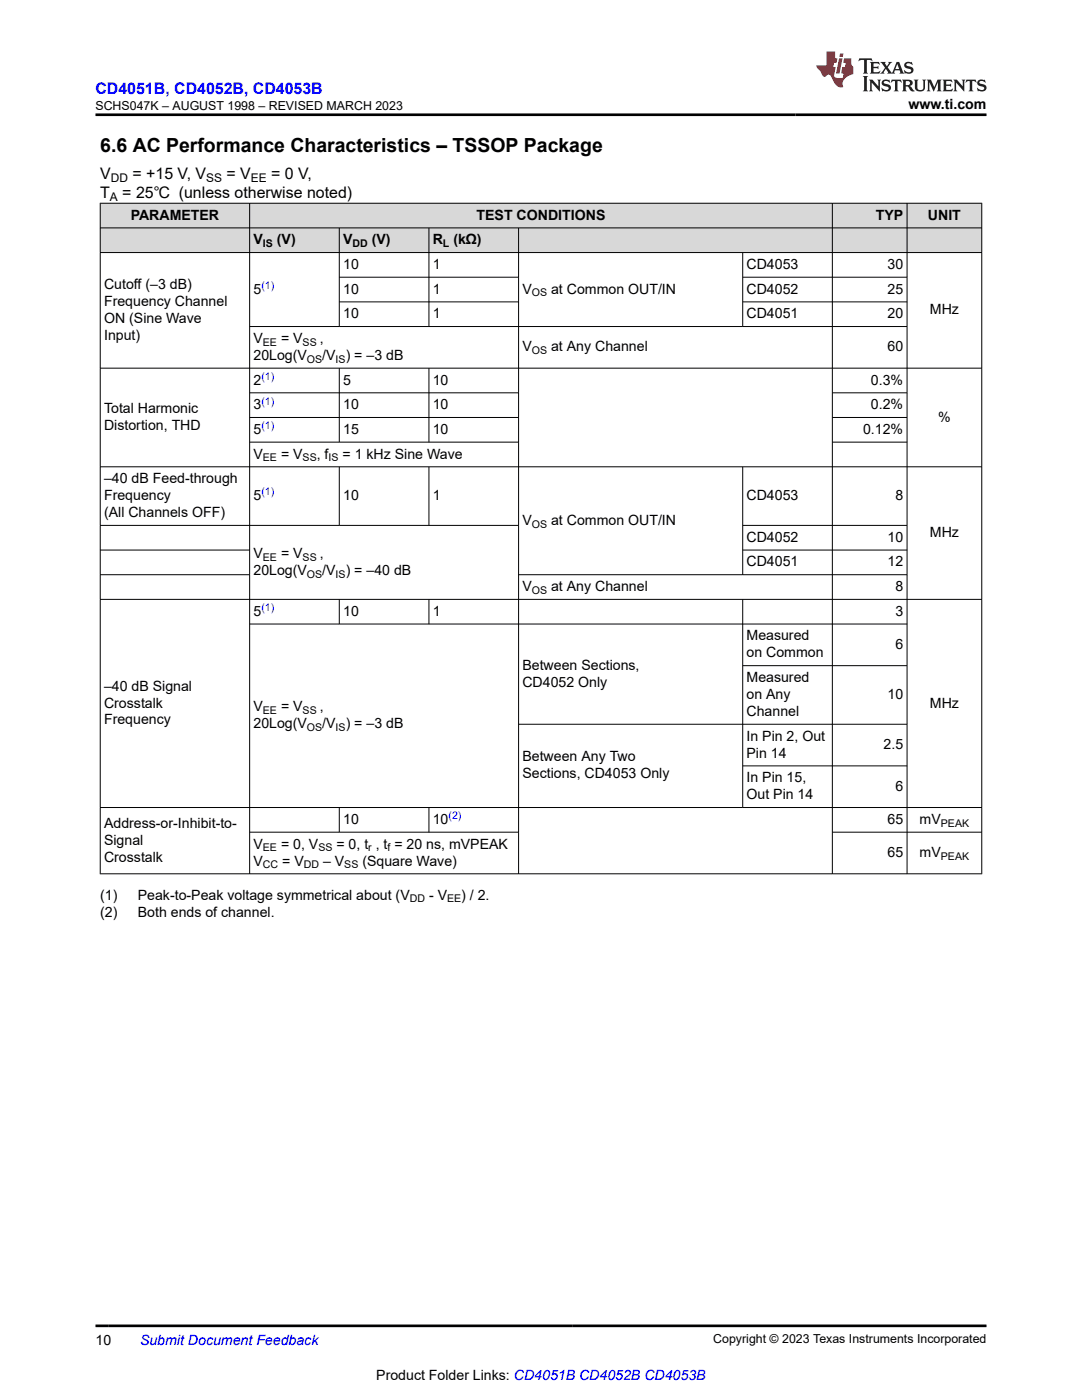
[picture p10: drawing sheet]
<svg xmlns="http://www.w3.org/2000/svg" width="216mm" height="279mm" viewBox="0 0 216 279" stroke-linecap="round" stroke-linejoin="round" font-family="sans-serif">
<g fill="#d8d8d8">
<path d="M20 40.6h175.9v4.9h-175.9z" fill-rule="evenodd"/>
<path d="M20 45.5h175.9v4.9h-175.9z" fill-rule="evenodd"/>
<path d="M20.1 40.6h29.7v4.8h-29.7z" fill-rule="evenodd"/>
<path d="M49.9 40.6h116.1v4.8h-116.1z" fill-rule="evenodd"/>
<path d="M166.1 40.6h14.8v4.8h-14.8z" fill-rule="evenodd"/>
<path d="M181.1 40.6h14.7v4.8h-14.7z" fill-rule="evenodd"/>
<path d="M20.1 45.5h29.7v4.8h-29.7z" fill-rule="evenodd"/>
<path d="M49.9 45.5h17.7v4.8h-17.7z" fill-rule="evenodd"/>
<path d="M67.8 45.5h17.7v4.8h-17.7z" fill-rule="evenodd"/>
<path d="M85.7 45.5h17.7v4.8h-17.7z" fill-rule="evenodd"/>
<path d="M103.5 45.5h62.5v4.8h-62.5z" fill-rule="evenodd"/>
<path d="M166.1 45.5h14.8v4.8h-14.8z" fill-rule="evenodd"/>
<path d="M181.1 45.5h14.7v4.8h-14.7z" fill-rule="evenodd"/>
</g>
<g fill="none" stroke="#000" stroke-width=".2">
<path d="M19.9 40.6h176.1M19.9 45.5h176.1M19.9 50.4h176.1M20 40.5v133.9M49.8 40.5v133.9M67.7 45.5v19.7M67.7 55.3h35.8M85.6 45.5v19.7M103.5 45.5v128.9M148.2 55.3h32.9M148.2 50.4v14.8M166.1 40.5v133.9"/>
<path d="M181 40.5v133.9M195.9 40.5v133.9M19.9 73.5h176.1M49.8 65.2h131.3M49.8 78.4h53.7M67.7 73.5v14.8M67.7 60.2h35.8M85.6 73.5v14.8M148.2 60.2h32.9M166.1 78.4h15M19.9 93.2h176.1M49.8 83.3h53.7"/>
<path d="M49.8 88.2h53.7M67.7 93.2v11.7M85.6 93.2v11.7M148.2 93.2v21.6M166.1 83.3h15M166.1 88.2h15M19.9 104.9h83.6M19.9 114.7h30M19.9 119.6h176.1M19.9 109.8h30M67.7 119.6v5M85.6 119.6v5"/>
<path d="M148.2 119.6v41.6M148.2 104.9h32.9M148.2 109.8h32.9M181.1 114.7h-77.6M49.8 124.5h131.3M148.2 132.8h32.9M103.5 144.5h77.6M148.2 152.8h32.9M19.9 161.2h176.1M49.8 166.1h53.7M67.7 161.2v4.9M85.6 161.2v4.9"/>
<path d="M166.1 166.1h29.9M196 174.4h-176.1"/>
</g>
<path d="M171.5 11.6l-.2 .6 .5-.2h.6v.1v2.2l-.2 .4h1l-.2-.4v-2.2v-.1h.5l.5 .2-.1-.6zM173.6 12.4l.2 .3v1.6l-.2 .4h1.9l.1-.6a1.08 1.08 0 0 1-1.3 .2v-.7h.6l.4 .2v-.7l-.4 .2h-.6v-.5l.2-.2a1 1 0 0 1 1 .3l-.1-.5zM175.7 12.4l.9 1.1-1 1.2h.9l-.2-.2 .5-.8 .4 .8-.2 .2h1.6l-.2-.2 .2-.5h.9l.1 .5-.1 .2h.9l-.2-.4-.8-1.9h-.5l-.9 2.1-.9-1.1 .9-1h-.8l.2 .2-.4 .6-.4-.6 .2-.2zM179 12.8l.4 1h-.7zM180.7 12.5a.65 .65 0 0 0-.2 .7 .65 .65 0 0 0 .6 .5l.6 .1 .1 .3a.79 .79 0 0 1-.7 .4 .79 .79 0 0 1-.7-.5l.1 .7 .2-.1a.93 .93 0 0 0 1.1 0 .93 .93 0 0 0 .4-.9 1.46 1.46 0 0 0-1.2-.6l-.1-.3a1.09 1.09 0 0 1 1.2 .2l-.2-.6-.1 .1-.5-.2zM172.2 15.2l.2 .4v2.2l-.2 .4h1l-.2-.4v-2.2l.2-.4zM173.4 15.9l.2 .4v1.5l-.2 .4h.8l-.3-.4 .1-1.3 1.6 1.8v-2l.2-.4h-.7l.1 .2 .1 1.1-1.2-1.3zM176.2 16a.65 .65 0 0 0-.2 .8 .65 .65 0 0 0 .6 .4l.6 .2 .1 .2a.79 .79 0 0 1-.7 .4 .79 .79 0 0 1-.7-.5l.1 .7 .2-.1a.93 .93 0 0 0 1.1 .1 .93 .93 0 0 0 .4-1 1.46 1.46 0 0 0-1.2-.5l-.1-.4a1.09 1.09 0 0 1 1.2 .2l-.1-.6-.2 .1-.5-.1zM177.9 15.9l-.1 .6a.63 .63 0 0 1 .8-.3v1.6l-.3 .4h1l-.2-.4v-1.6a.66 .66 0 0 1 .8 .3l-.1-.6zM180 15.9l.2 .4v1.5l-.2 .4h1l-.2-.2-.1-.7h.5l.1 .2a.79 .79 0 0 0 1.2 .6l-1-.9a.61 .61 0 0 0 .6-.6 .61 .61 0 0 0-.5-.7zM180.8 16.2h.1a.47 .47 0 0 1 .5 .1 .47 .47 0 0 1 .1 .5l-.1 .1-.7 .1zM182.3 15.9l.2 .2a2.27 2.27 0 0 0 .4 2 1.04 1.04 0 0 0 1.7-.7v-1.3l.2-.2h-.8l.2 .4v1.1a.6 .6 0 0 1-.6 .6 .6 .6 0 0 1-.6-.6v-1.1l.3-.4zM184.9 15.9l.2 .4v1.5l-.2 .4h.8l-.3-.4v-1.4l.9 1.9 .9-1.9v1.4l-.3 .4h1l-.2-.4v-1.5l.2-.4h-.8l-.7 1.5-.6-1.5zM188.1 15.9l.2 .4v1.5l-.2 .4h1.9l.1-.6a1.09 1.09 0 0 1-1.3 .2v-.7h.6l.4 .2v-.6l-.4 .2h-.6v-.6l.2-.1a1.01 1.01 0 0 1 1 .3l-.1-.6zM190.2 15.9l.3 .4v1.5l-.3 .4h.8l-.2-.4v-1.3l1.6 1.8v-2l.2-.4h-.7l.2 .2v1.1l-1.2-1.3zM192.8 15.9l-.1 .6a.63 .63 0 0 1 .8-.3v1.6l-.3 .4h1l-.2-.4v-1.6a.66 .66 0 0 1 .8 .3l-.1-.6zM195.2 16a.65 .65 0 0 0-.2 .8 .65 .65 0 0 0 .6 .4l.6 .2 .2 .2a.79 .79 0 0 1-.7 .4 .79 .79 0 0 1-.7-.5l.1 .7 .2-.1a.93 .93 0 0 0 1 .1 .93 .93 0 0 0 .5-1 1.46 1.46 0 0 0-1.3-.5v-.4a1.09 1.09 0 0 1 1.2 .2l-.2-.6-.2 .1-.5-.1z" fill="#231f20"/>
<path d="M164.9 10.3v2.7h-2l.1 .4 .8 1a.95 .95 0 0 0 1 .9 .59 .59 0 0 1 .5-.4 .59 .59 0 0 1 .5 .3l.4 .8a1.59 1.59 0 0 0 2.1 1.4 1.61 1.61 0 0 1 1-2.3l1-.3-.1-1.5a1.59 1.59 0 0 1-.3-1.7h-1.5l-.2 .9h.6l-.2 .9h-.5l-.2 .9v.3l.4 .1-.1 .9h-.7a.73 .73 0 0 1-1-.7l.3-1.5h-.5l.1-.9h.5l.2-.9h-.5v-1.3zM167.4 11.6l-.6 3.1h.7l.6-3.1zM167.6 10.7l-.1 .6h.7l.1-.6z" fill="#ed1c24"/>
<path d="M19 22.9h177.8M19 264.6h177.8" fill="none" stroke="#000" stroke-width=".53"/>
<text font-size="3.9" x="20" y="30.3">6.6 AC Performance Characteristics – TSSOP Package</text>
<text font-size="3.2" fill="#00f" x="19" y="18.7">CD4051B, CD4052B, CD4053B</text>
<g font-size="3.2">
<text x="20" y="35.7">V</text>
<text x="26.4" y="35.7">= +15 V, V</text>
<text x="45.2" y="35.7">= V</text>
<text x="54.1" y="35.7">= 0 V,</text>
<text x="20" y="39.5">T</text>
<text x="24.4" y="39.5">= 25℃ (unless otherwise noted)</text>
</g>
<g font-size="2.8">
<text x="181.3" y="21.8">www.ti.com</text>
<text x="26.1" y="43.8">PARAMETER</text>
<text x="95.1" y="43.8">TEST CONDITIONS</text>
<text x="174.7" y="43.8">TYP</text>
<text x="185.2" y="43.8">UNIT</text>
<text x="50.6" y="48.8">V</text>
<text x="55.2" y="48.8">(V)</text>
<text x="68.5" y="48.8">V</text>
<text x="68.5" y="53.7">10</text>
<text x="74.2" y="48.8">(V)</text>
<text x="86.4" y="48.8">R</text>
<text x="86.4" y="53.7">1</text>
<text x="90.5" y="48.8">(kΩ)</text>
<text x="149" y="53.7">CD4053</text>
<text x="177.1" y="53.7">30</text>
<text x="20.8" y="57.7">Cutoff (–3 dB)</text>
<text x="50.6" y="58.6">5</text>
<text x="68.5" y="58.6">10</text>
<text x="86.4" y="58.6">1</text>
<text x="104.2" y="58.6">V</text>
<text x="110" y="58.6">at Common OUT/IN</text>
<text x="149" y="58.6">CD4052</text>
<text x="177.1" y="58.6">25</text>
<text x="20.8" y="61.1">Frequency Channel</text>
<text x="20.8" y="64.4">ON (Sine Wave</text>
<text x="68.5" y="63.5">10</text>
<text x="86.4" y="63.5">1</text>
<text x="149" y="63.5">CD4051</text>
<text x="177.1" y="63.5">20</text>
<text x="185.5" y="62.8">MHz</text>
<text x="20.8" y="67.8">Input)</text>
<text x="50.6" y="71.8">20Log(V</text>
<text x="50.6" y="68.4">V</text>
<text x="56.1" y="68.4">= V</text>
<text x="63.8" y="68.4">,</text>
<text x="64.3" y="71.8">/V</text>
<text x="69" y="71.8">) = –3 dB</text>
<text x="104.2" y="70.1">V</text>
<text x="110" y="70.1">at Any Channel</text>
<text x="177.1" y="70.1">60</text>
<text x="50.6" y="76.7">2</text>
<text x="68.5" y="76.7">5</text>
<text x="86.4" y="76.7">10</text>
<text x="173.8" y="76.7">0.3%</text>
<text x="20.8" y="82.4">Total Harmonic</text>
<text x="50.6" y="81.7">3</text>
<text x="68.5" y="81.7">10</text>
<text x="86.4" y="81.7">10</text>
<text x="173.8" y="81.7">0.2%</text>
<text x="20.8" y="85.8">Distortion, THD</text>
<text x="50.6" y="86.6">5</text>
<text x="68.5" y="86.6">15</text>
<text x="86.4" y="86.6">10</text>
<text x="172.2" y="86.6">0.12%</text>
<text x="187.2" y="84.1">%</text>
<text x="50.6" y="91.5">V</text>
<text x="56.1" y="91.5">= V</text>
<text x="63.2" y="91.5">, f</text>
<text x="68.3" y="91.5">= 1 kHz Sine Wave</text>
<text x="20.8" y="96.4">–40 dB Feed-through</text>
<text x="20.8" y="99.8">Frequency</text>
<text x="50.6" y="99.8">5</text>
<text x="68.5" y="99.8">10</text>
<text x="86.4" y="99.8">1</text>
<text x="149" y="99.8">CD4053</text>
<text x="178.7" y="99.8">8</text>
<text x="20.8" y="103.2">(All Channels OFF)</text>
<text x="104.2" y="104.7">V</text>
<text x="110" y="104.7">at Common OUT/IN</text>
<text x="185.5" y="107.2">MHz</text>
<text x="50.6" y="111.4">V</text>
<text x="56.1" y="111.4">= V</text>
<text x="63.8" y="111.4">,</text>
<text x="149" y="108.1">CD4052</text>
<text x="149" y="113">CD4051</text>
<text x="177.1" y="108.1">10</text>
<text x="177.1" y="113">12</text>
<text x="50.6" y="114.7">20Log(V</text>
<text x="64.3" y="114.7">/V</text>
<text x="69" y="114.7">) = –40 dB</text>
<text x="104.2" y="118">V</text>
<text x="110" y="118">at Any Channel</text>
<text x="178.7" y="118">8</text>
<text x="50.6" y="122.9">5</text>
<text x="68.5" y="122.9">10</text>
<text x="86.4" y="122.9">1</text>
<text x="178.7" y="122.9">3</text>
<text x="149" y="127.8">Measured</text>
<text x="149" y="131.2">on Common</text>
<text x="178.7" y="129.5">6</text>
<text x="20.8" y="137.8">–40 dB Signal</text>
<text x="104.2" y="133.7">Between Sections,</text>
<text x="104.2" y="137">CD4052 Only</text>
<text x="149" y="136.1">Measured</text>
<text x="20.8" y="141.2">Crosstalk</text>
<text x="50.6" y="142">V</text>
<text x="56.1" y="142">= V</text>
<text x="63.8" y="142">,</text>
<text x="149" y="139.5">on Any</text>
<text x="149" y="142.9">Channel</text>
<text x="177.1" y="139.5">10</text>
<text x="185.5" y="141.2">MHz</text>
<text x="20.8" y="144.6">Frequency</text>
<text x="50.6" y="145.4">20Log(V</text>
<text x="64.3" y="145.4">/V</text>
<text x="69" y="145.4">) = –3 dB</text>
<text x="149" y="147.8">In Pin 2, Out</text>
<text x="176.3" y="149.5">2.5</text>
<text x="104.2" y="152">Between Any Two</text>
<text x="104.2" y="155.4">Sections, CD4053 Only</text>
<text x="149" y="151.2">Pin 14</text>
<text x="149" y="156.1">In Pin 15,</text>
<text x="149" y="159.5">Out Pin 14</text>
<text x="178.7" y="157.8">6</text>
<text x="20.8" y="165.2">Address-or-Inhibit-to-</text>
<text x="68.5" y="164.4">10</text>
<text x="86.4" y="164.4">10</text>
<text x="177.1" y="164.4">65</text>
<text x="183.5" y="164.4">mV</text>
<text x="20.8" y="168.6">Signal</text>
<text x="20.8" y="172">Crosstalk</text>
<text x="50.6" y="169.4">V</text>
<text x="50.6" y="172.7">V</text>
<text x="56.1" y="169.4">= 0, V</text>
<text x="56.3" y="172.7">= V</text>
<text x="64.5" y="172.7">– V</text>
<text x="67.1" y="169.4">= 0, t , t = 20 ns, mVPEAK</text>
<text x="72.3" y="172.7">(Square Wave)</text>
<text x="177.1" y="171">65</text>
<text x="183.5" y="171">mV</text>
<text x="20" y="179.5">(1)</text>
<text x="27.5" y="179.5">Peak-to-Peak voltage symmetrical about (V</text>
<text x="85.6" y="179.5">- V</text>
<text x="92" y="179.5">) / 2.</text>
<text x="20" y="182.9">(2)</text>
<text x="27.5" y="182.9">Both ends of channel.</text>
<text x="19" y="268.4">10</text>
<text x="75.1" y="275.3">Product Folder Links: CD4051B CD4052B CD4053B</text>
</g>
<text font-size="2.8" fill="#00f" x="27.9" y="268.4">Submit Document Feedback</text>
<g font-size="2.5">
<text x="19" y="21.9">SCHS047K – AUGUST 1998 – REVISED MARCH 2023</text>
<text x="142.3" y="268.1">Copyright © 2023 Texas Instruments Incorporated</text>
</g>
<g font-size="2.4">
<text x="21.9" y="40.1">A</text>
<text x="22.1" y="36.3">DD</text>
<text x="41.2" y="36.3">SS</text>
<text x="50.1" y="36.3">EE</text>
</g>
<g font-size="2.1">
<text x="52.5" y="49.3">IS</text>
<text x="70.4" y="49.3">DD</text>
<text x="88.4" y="49.3">L</text>
<text x="106.1" y="59.2">OS</text>
<text x="52.5" y="69">EE</text>
<text x="60.4" y="69">SS</text>
<text x="106.1" y="70.7">OS</text>
<text x="61.3" y="72.4">OS</text>
<text x="67" y="72.4">IS</text>
<text x="52.5" y="92.1">EE</text>
<text x="60.4" y="92.1">SS</text>
<text x="65.6" y="92.1">IS</text>
<text x="106.1" y="105.3">OS</text>
<text x="52.5" y="111.9">EE</text>
<text x="60.4" y="111.9">SS</text>
<text x="61.3" y="115.3">OS</text>
<text x="67" y="115.3">IS</text>
<text x="106.1" y="118.5">OS</text>
<text x="52.5" y="142.5">EE</text>
<text x="60.4" y="142.5">SS</text>
<text x="61.3" y="145.9">OS</text>
<text x="67" y="145.9">IS</text>
<text x="187.7" y="165">PEAK</text>
<text x="52.5" y="169.9">EE</text>
<text x="52.5" y="173.3">CC</text>
<text x="60.6" y="173.3">DD</text>
<text x="63.5" y="169.9">SS</text>
<text x="68.7" y="173.3">SS</text>
<text x="73.5" y="169.9">r</text>
<text x="77.3" y="169.9">f</text>
<text x="187.7" y="171.6">PEAK</text>
<text x="81.8" y="180.1">DD</text>
<text x="89.2" y="180.1">EE</text>
</g>
<g font-size="2.1" fill="#00f">
<text x="52.2" y="57.7">(1)</text>
<text x="52.2" y="75.8">(1)</text>
<text x="52.2" y="80.7">(1)</text>
<text x="52.2" y="85.7">(1)</text>
<text x="52.2" y="98.9">(1)</text>
<text x="52.2" y="122">(1)</text>
<text x="89.5" y="163.5">(2)</text>
</g>
</svg>
